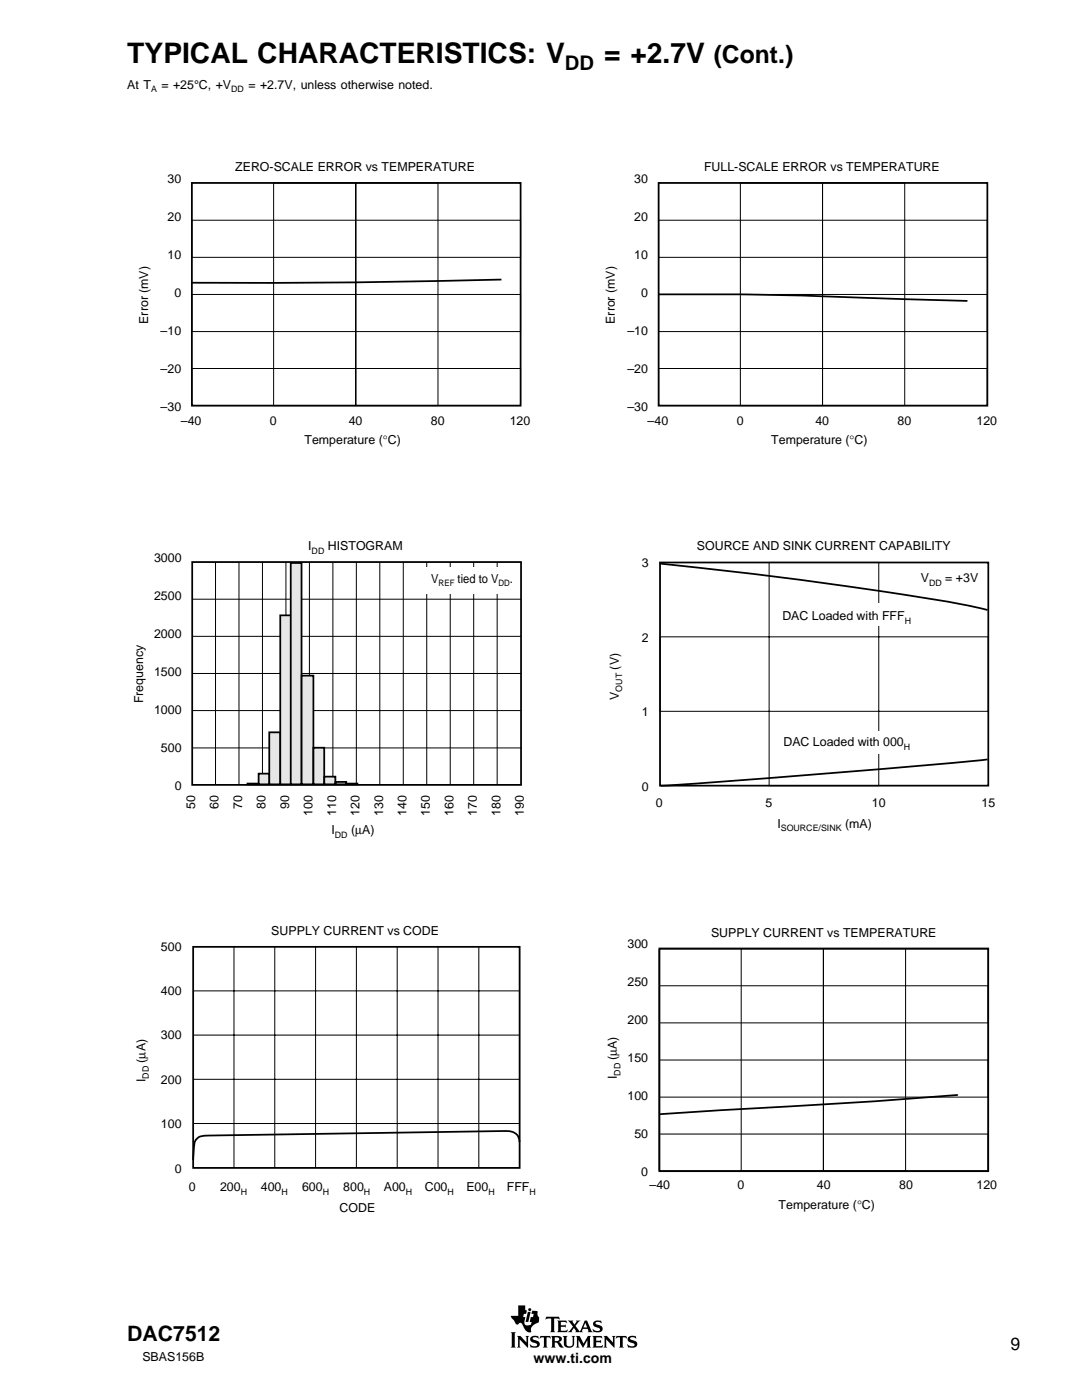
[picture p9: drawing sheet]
<svg xmlns="http://www.w3.org/2000/svg" width="216mm" height="279mm" viewBox="0 0 216 279" stroke-linecap="round" stroke-linejoin="round" font-family="sans-serif">
<g fill="#000">
<path d="M105.3 261.8h.6l-.5 2h-.5z" fill-rule="evenodd"/>
<path d="M103.4 260.5h1.4v.9l.3 .1-.1 .7h-.5l-.1 .6h.4l-.2 1a.56 .56 0 0 0 .5 .7l.8-.1 .2-.6h-.4l.2-1h.4l.2-.6h-.5l.2-.6 1.1 .1-.1 .7 .4 .4v.7a.5 .5 0 0 1-.6 .6l-1 .8v.7a.2 .2 0 0 1 0 .2 .2 .2 0 0 1-.2 .1 2 2 0 0 1-1.6-1.6 .44 .44 0 0 0-.4-.3 .44 .44 0 0 0-.4 .3h-.3l-.2-.1-.9-1.3-.1-.3h1.5z" fill-rule="evenodd"/>
<path d="M109 262.8h2.5l.2 .6-.5-.3-.6 .1v2.4l.2 .3h-1l.2-.3v-2.4l-.7-.1-.4 .3z" fill-rule="evenodd"/>
<path d="M111.2 263.5h1.8l.1 .6-.4-.3-.8 .1v.6h.8l.2-.2v.7l-.3-.2h-.7v.7l1 .1 .3-.3-.1 .6h-1.9l.2-.4v-1.6z" fill-rule="evenodd"/>
<path d="M113.3 263.5h1.1l-.1 .3 .3 .5 .5-.6-.2-.2h.9l-1 1.1 .9 1.1 1-2.2h.4l.9 2.1 .3 .3h-1l.1-.2-.1-.5h-1l-.2 .5 .2 .2h-1.5l.1-.3-.4-.6-.4 .7 .1 .2h-.9l1-1.2z" fill-rule="evenodd"/>
<path d="M118.5 263.8l.4-.2 1-.1 .2 .6-.6-.3-.6 .1a.34 .34 0 0 0 0 .4 .34 .34 0 0 0 .4 .1 .77 .77 0 0 1 .9 .4 .77 .77 0 0 1-.2 .9l-.5 .2h-1l-.3-.7 .6 .4h.5a.36 .36 0 0 0 .4-.4 .36 .36 0 0 0-.5-.2 .75 .75 0 0 1-.7-.4 .75 .75 0 0 1 0-.8z" fill-rule="evenodd"/>
<circle cx="105.7" cy="261.4" r=".31"/>
</g>
<path d="M116.8 264l.4 .9h-.8z" fill="#fff"/>
<g fill="#000">
<path d="M101.9 265.9h1l-.2 .2v2.6l.2 .2h-1l.2-.2v-2.6z" fill-rule="evenodd"/>
<path d="M103.2 266.6h.6l1.3 1.3-.1-1-.2-.3h.8l-.2 .3v2.1l-1.7-1.7v1.4l.2 .2h-.7l.2-.2v-1.8z" fill-rule="evenodd"/>
<path d="M106 266.8l.4-.2h1l.1 .5-.8-.2a.28 .28 0 0 0-.4 .1 .28 .28 0 0 0 .3 .4 .94 .94 0 0 1 1.1 1.1l-.6 .4-1.2 .1-.2-.7 .8 .4 .6-.1a.65 .65 0 0 0-.8-.7 .63 .63 0 0 1-.5-.4 .63 .63 0 0 1 .2-.7z" fill-rule="evenodd"/>
<path d="M107.8 266.6h2l.1 .6-.4-.3-.4 .1v1.7l.2 .2h-1l.2-.3v-1.6l-.5-.1-.3 .3z" fill-rule="evenodd"/>
<path d="M110 266.6h1.3a.62 .62 0 0 1 .8 .5 .62 .62 0 0 1-.6 .7l1 1-.2 .2a1.03 1.03 0 0 1-1.1-.9l-.5-.2v.8l.2 .2h-.9l.2-.3v-1.6z" fill-rule="evenodd"/>
<path d="M112.3 266.6h.9l-.2 .3v1.4l.2 .3 .3 .1 .5-.1 .3-.3v-1.4l-.2-.3h.7l-.2 .3v1.3a1.05 1.05 0 0 1-1.1 .8 1.05 1.05 0 0 1-1-.8v-1.3z" fill-rule="evenodd"/>
<path d="M114.9 266.6h.8l.7 1.5 .9-1.5h.6l-.2 .3v1.8l.3 .2h-1l.2-.2v-1.2l-.9 1.5-.9-1.6v1.2l.2 .3h-.7l.2-.3v-1.6z" fill-rule="evenodd"/>
<path d="M118.2 266.6h1.8l.2 .6-.5-.3-.7 .1v.6h.7l.2-.2v.6l-.2-.1h-.7v.7l.9 .1 .4-.3-.1 .5h-2l.2-.2v-1.8z" fill-rule="evenodd"/>
<path d="M120.4 266.6h.7l1.2 1.3v-1l-.2-.3h.7l-.2 .3v2.1l-1.6-1.7v1.4l.2 .2h-.8l.2-.2v-1.8z" fill-rule="evenodd"/>
<path d="M123 266.6h2l.1 .6-.3-.3-.5 .1v1.7l.2 .2h-1l.2-.2v-1.7l-.4-.1-.5 .3z" fill-rule="evenodd"/>
<path d="M125.4 266.8a1.44 1.44 0 0 1 1.3-.1l.1-.1 .2 .5-.4-.2a.51 .51 0 0 0-.8 .3l.1 .1a1.26 1.26 0 0 1 1.3 .9l-.3 .6-.6 .2h-.9l-.3-.7 .8 .4 .7-.1a.38 .38 0 0 0-.1-.5 .38 .38 0 0 0-.4-.1 .72 .72 0 0 1-.8-.3 .72 .72 0 0 1 .1-.9z" fill-rule="evenodd"/>
</g>
<path d="M110.7 266.9h.4a.39 .39 0 0 1 .5 .3 .39 .39 0 0 1-.4 .4h-.5z" fill-rule="evenodd" fill="#fff"/>
<path d="M54.6 36.5h16.4v44.5h-16.4zM71 36.5h16.4v44.5h-16.4zM147.7 36.5h16.4v44.5h-16.4zM164.1 36.5h16.4v44.5h-16.4zM38.3 44h65.6v7.4h-65.6zM38.3 58.8h65.6v7.4h-65.6zM131.4 44h65.6v7.4h-65.6zM131.4 58.8h65.6v7.4h-65.6zM38.3 73.5h65.6v7.4h-65.6zM131.4 73.5h65.6v7.4h-65.6zM153.5 112.3h21.8v44.5h-21.8zM131.7 127.1h65.5v14.9h-65.5z" fill="none" stroke="#000" stroke-width=".2"/>
<path d="M38.3 36.5h65.6v44.5h-65.6zM131.4 36.5h65.6v44.5h-65.6zM100.1 55.8a1823.1 1823.1 0 0 1-61.9 .6M131.5 58.7l23.8 .2 37.7 1.2M131.6 112.5a851.4 851.4 0 0 1 61.4 8.3l4 .9M131.7 112.3h65.5v44.5h-65.5zM197.1 151.6l-32.5 2.8-32.7 2.4" fill="none" stroke="#000" stroke-width=".35"/>
<g fill="#fff">
<path d="M153.8 120.3h24.3v4.5h-24.3z"/>
<path d="M153.9 145.9h27v4.6h-27z"/>
</g>
<path d="M38.4 112.2h65.6v44.4h-65.6zM38.5 189h65.2v44.1h-65.2zM131.6 189.3h65.6v44.4h-65.6zM191 218.5l-16.4 1.3-42.8 2.6M103.7 227.9a2.38 2.38 0 0 0-2.9-2.2l-59.2 .9a2.37 2.37 0 0 0-2.7 1.2l-.4 3.7" fill="none" stroke="#000" stroke-width=".35"/>
<g fill="none" stroke="#000" stroke-width=".2">
<path d="M38.4 119.6h65.6M43 112.2v44.4M47.7 112.2v44.4M52.4 112.2v44.4M57.1 112.2v44.4M61.7 112.2v44.4M66.4 112.2v44.4M71.1 112.2v44.4M75.8 112.2v44.4M80.5 112.2v44.4M85.2 112.2v44.4M89.8 112.2v44.4"/>
<path d="M94.5 112.2v44.4M99.2 112.2v44.4M38.3 127h65.6M38.4 134.4h65.6M38.3 141.8h65.6M38.4 149.3h65.6M38.5 197.8h65.2M46.7 188.9v44.1M54.8 188.9v44.1M63 188.9v44.1M71.1 188.9v44.1M79.3 188.9v44.1"/>
<path d="M87.4 188.9v44.1M95.5 188.9v44.1M131.6 189.4v44.3h65.6v-44.3h-65.6v44.3M131.6 196.7h65.6v7.4h-65.6zM147.9 189.3h16.4v44.4h-16.4zM164.3 189.3h16.4v44.4h-16.4zM38.5 206.6h65.2M38.5 215.4h65.2M131.6 211.5h65.6v7.5h-65.6zM38.5 224.2h65.2M131.6 226.3h65.6v7.4h-65.6z"/>
</g>
<path d="M84.2 113.2h19.1v5.3h-19.1z" fill="#fff"/>
<g fill="#e6e6e6" stroke="#000" stroke-width=".35">
<path d="M49.4 156.4h2.2v.1h-2.2z"/>
<path d="M51.6 154.4h2.2v2.1h-2.2z"/>
<path d="M53.7 146.2h2.2v10.3h-2.2z"/>
<path d="M55.9 122.8h2.2v33.7h-2.2z"/>
<path d="M58 112.3h2.2v44.2h-2.2z"/>
<path d="M60.2 134.8h2.3v21.7h-2.3z"/>
<path d="M62.5 149.2h2.2v7.3h-2.2z"/>
<path d="M64.7 155h2.2v1.5h-2.2z"/>
<path d="M66.9 156h2.2v.5h-2.2z"/>
<path d="M69.1 156.4h2.2v.1h-2.2z"/>
</g>
<g font-size="5.6">
<text x="25.4" y="12.5">TYPICAL CHARACTERISTICS: V</text>
<text x="120.5" y="12.5">= +2.7V</text>
</g>
<text font-size="4.9" x="142.4" y="12.5">(Cont.)</text>
<text font-size="4.2" x="25.4" y="267.7">DAC7512</text>
<text font-size="4" x="112.7" y="13.9">DD</text>
<text font-size="3.5" x="201.6" y="269.3">9</text>
<text font-size="2.8" x="106.5" y="272">www.ti.com</text>
<g font-size="2.5">
<text x="25.4" y="17.8">At T</text>
<text x="32.2" y="17.8">= +25°C, +V</text>
<text x="49.6" y="17.8">= +2.7V, unless otherwise noted.</text>
<text x="46.9" y="34.1">ZERO-SCALE ERROR vs TEMPERATURE</text>
<text x="140.5" y="34.1">FULL-SCALE ERROR vs TEMPERATURE</text>
<text x="33.4" y="36.5">30</text>
<text x="126.6" y="36.5">30</text>
<text x="33.4" y="44.1">20</text>
<text x="126.6" y="44.1">20</text>
<text x="33.4" y="51.7">10</text>
<text x="126.6" y="51.7">10</text>
<text x="34.8" y="59.2">0</text>
<text x="127.9" y="59.2">0</text>
<text x="29.6" y="64.6" transform="rotate(-90 29.6 64.6)">Error (mV)</text>
<text x="122.7" y="64.6" transform="rotate(-90 122.7 64.6)">Error (mV)</text>
<text x="32.1" y="66.8">–10</text>
<text x="125.2" y="66.8">–10</text>
<text x="32.1" y="74.4">–20</text>
<text x="125.2" y="74.4">–20</text>
<text x="32.1" y="82">–30</text>
<text x="125.2" y="82">–30</text>
<text x="36.1" y="84.8">–40</text>
<text x="53.9" y="84.8">0</text>
<text x="60.8" y="88.7">Temperature (°C)</text>
<text x="69.6" y="84.8">40</text>
<text x="86" y="84.8">80</text>
<text x="101.7" y="84.8">120</text>
<text x="129.2" y="84.8">–40</text>
<text x="147" y="84.8">0</text>
<text x="153.9" y="88.7">Temperature (°C)</text>
<text x="162.7" y="84.8">40</text>
<text x="179.1" y="84.8">80</text>
<text x="194.8" y="84.8">120</text>
<text x="30.7" y="112.2">3000</text>
<text x="61.5" y="109.8">I</text>
<text x="65.4" y="109.8">HISTOGRAM</text>
<text x="128.1" y="113.1">3</text>
<text x="139.1" y="109.9">SOURCE AND SINK CURRENT CAPABILITY</text>
<text x="30.7" y="119.7">2500</text>
<text x="86" y="116.3">V</text>
<text x="91.3" y="116.3">tied to V</text>
<text x="101.8" y="116.3">.</text>
<text x="183.7" y="116.2">V</text>
<text x="188.6" y="116.2">= +3V</text>
<text x="156.1" y="123.8">DAC Loaded with FFF</text>
<text x="30.7" y="127.3">2000</text>
<text x="128.1" y="128">2</text>
<text x="30.7" y="134.9">1500</text>
<text x="123.5" y="133.6" transform="rotate(-90 123.5 133.6)">(V)</text>
<text x="28.6" y="140.4" transform="rotate(-90 28.6 140.4)">Frequency</text>
<text x="30.7" y="142.5">1000</text>
<text x="123.5" y="139.7" transform="rotate(-90 123.5 139.7)">V</text>
<text x="128.1" y="143">1</text>
<text x="156.3" y="149">DAC Loaded with 000</text>
<text x="32.1" y="150.1">500</text>
<text x="34.9" y="157.7">0</text>
<text x="38.9" y="161.5" transform="rotate(-90 38.9 161.5)">50</text>
<text x="43.6" y="161.5" transform="rotate(-90 43.6 161.5)">60</text>
<text x="48.3" y="161.5" transform="rotate(-90 48.3 161.5)">70</text>
<text x="53" y="161.5" transform="rotate(-90 53 161.5)">80</text>
<text x="57.7" y="161.5" transform="rotate(-90 57.7 161.5)">90</text>
<text x="128.1" y="157.9">0</text>
<text x="130.9" y="161.1">0</text>
<text x="152.7" y="161.1">5</text>
<text x="174" y="161.1">10</text>
<text x="195.9" y="161.1">15</text>
<text x="62.4" y="162.9" transform="rotate(-90 62.4 162.9)">100</text>
<text x="66.1" y="166.5">I</text>
<text x="67.1" y="162.9" transform="rotate(-90 67.1 162.9)">110</text>
<text x="70" y="166.5">(µA)</text>
<text x="71.7" y="162.9" transform="rotate(-90 71.7 162.9)">120</text>
<text x="76.4" y="162.9" transform="rotate(-90 76.4 162.9)">130</text>
<text x="81.1" y="162.9" transform="rotate(-90 81.1 162.9)">140</text>
<text x="85.8" y="162.9" transform="rotate(-90 85.8 162.9)">150</text>
<text x="90.5" y="162.9" transform="rotate(-90 90.5 162.9)">160</text>
<text x="95.2" y="162.9" transform="rotate(-90 95.2 162.9)">170</text>
<text x="99.9" y="162.9" transform="rotate(-90 99.9 162.9)">180</text>
<text x="104.5" y="162.9" transform="rotate(-90 104.5 162.9)">190</text>
<text x="155.1" y="165.2">I</text>
<text x="168.6" y="165.2">(mA)</text>
<text x="32.1" y="189.7">500</text>
<text x="54.1" y="186.7">SUPPLY CURRENT vs CODE</text>
<text x="125.2" y="189.2">300</text>
<text x="141.9" y="187">SUPPLY CURRENT vs TEMPERATURE</text>
<text x="125.2" y="196.8">250</text>
<text x="32.1" y="198.6">400</text>
<text x="32.1" y="207.4">300</text>
<text x="125.2" y="204.4">200</text>
<text x="29" y="216" transform="rotate(-90 29 216)">I</text>
<text x="29" y="212.1" transform="rotate(-90 29 212.1)">(µA)</text>
<text x="123.1" y="215.3" transform="rotate(-90 123.1 215.3)">I</text>
<text x="123.1" y="211.6" transform="rotate(-90 123.1 211.6)">(µA)</text>
<text x="125.2" y="212">150</text>
<text x="32.1" y="216.3">200</text>
<text x="125.2" y="219.6">100</text>
<text x="32.1" y="225.1">100</text>
<text x="126.6" y="227.1">50</text>
<text x="34.9" y="234">0</text>
<text x="37.7" y="237.8">0</text>
<text x="43.9" y="237.8">200</text>
<text x="52" y="237.8">400</text>
<text x="60.3" y="237.8">600</text>
<text x="68.5" y="237.8">800</text>
<text x="76.6" y="237.8">A00</text>
<text x="84.8" y="237.8">C00</text>
<text x="93.1" y="237.8">E00</text>
<text x="101.1" y="237.8">FFF</text>
<text x="128" y="234.7">0</text>
<text x="129.6" y="237.3">–40</text>
<text x="147.2" y="237.3">0</text>
<text x="163" y="237.3">40</text>
<text x="179.4" y="237.3">80</text>
<text x="194.9" y="237.3">120</text>
<text x="67.8" y="241.8">CODE</text>
<text x="155.4" y="241.4">Temperature (°C)</text>
<text x="28.4" y="271.6">SBAS156B</text>
</g>
<g font-size="1.8">
<text x="30.1" y="18.4">A</text>
<text x="46.1" y="18.4">DD</text>
<text x="62.2" y="110.5">DD</text>
<text x="87.5" y="117">REF</text>
<text x="99.5" y="117">DD</text>
<text x="185.4" y="116.9">DD</text>
<text x="180.5" y="124.5">H</text>
<text x="124.2" y="138" transform="rotate(-90 124.2 138)">OUT</text>
<text x="180.3" y="149.7">H</text>
<text x="66.8" y="167.2">DD</text>
<text x="155.8" y="165.9">SOURCE/SINK</text>
<text x="29.7" y="215.3" transform="rotate(-90 29.7 215.3)">DD</text>
<text x="123.8" y="214.6" transform="rotate(-90 123.8 214.6)">DD</text>
<text x="48" y="238.5">H</text>
<text x="56.2" y="238.5">H</text>
<text x="64.4" y="238.5">H</text>
<text x="72.6" y="238.5">H</text>
<text x="81" y="238.5">H</text>
<text x="89.3" y="238.5">H</text>
<text x="97.4" y="238.5">H</text>
<text x="105.7" y="238.5">H</text>
</g>
</svg>
